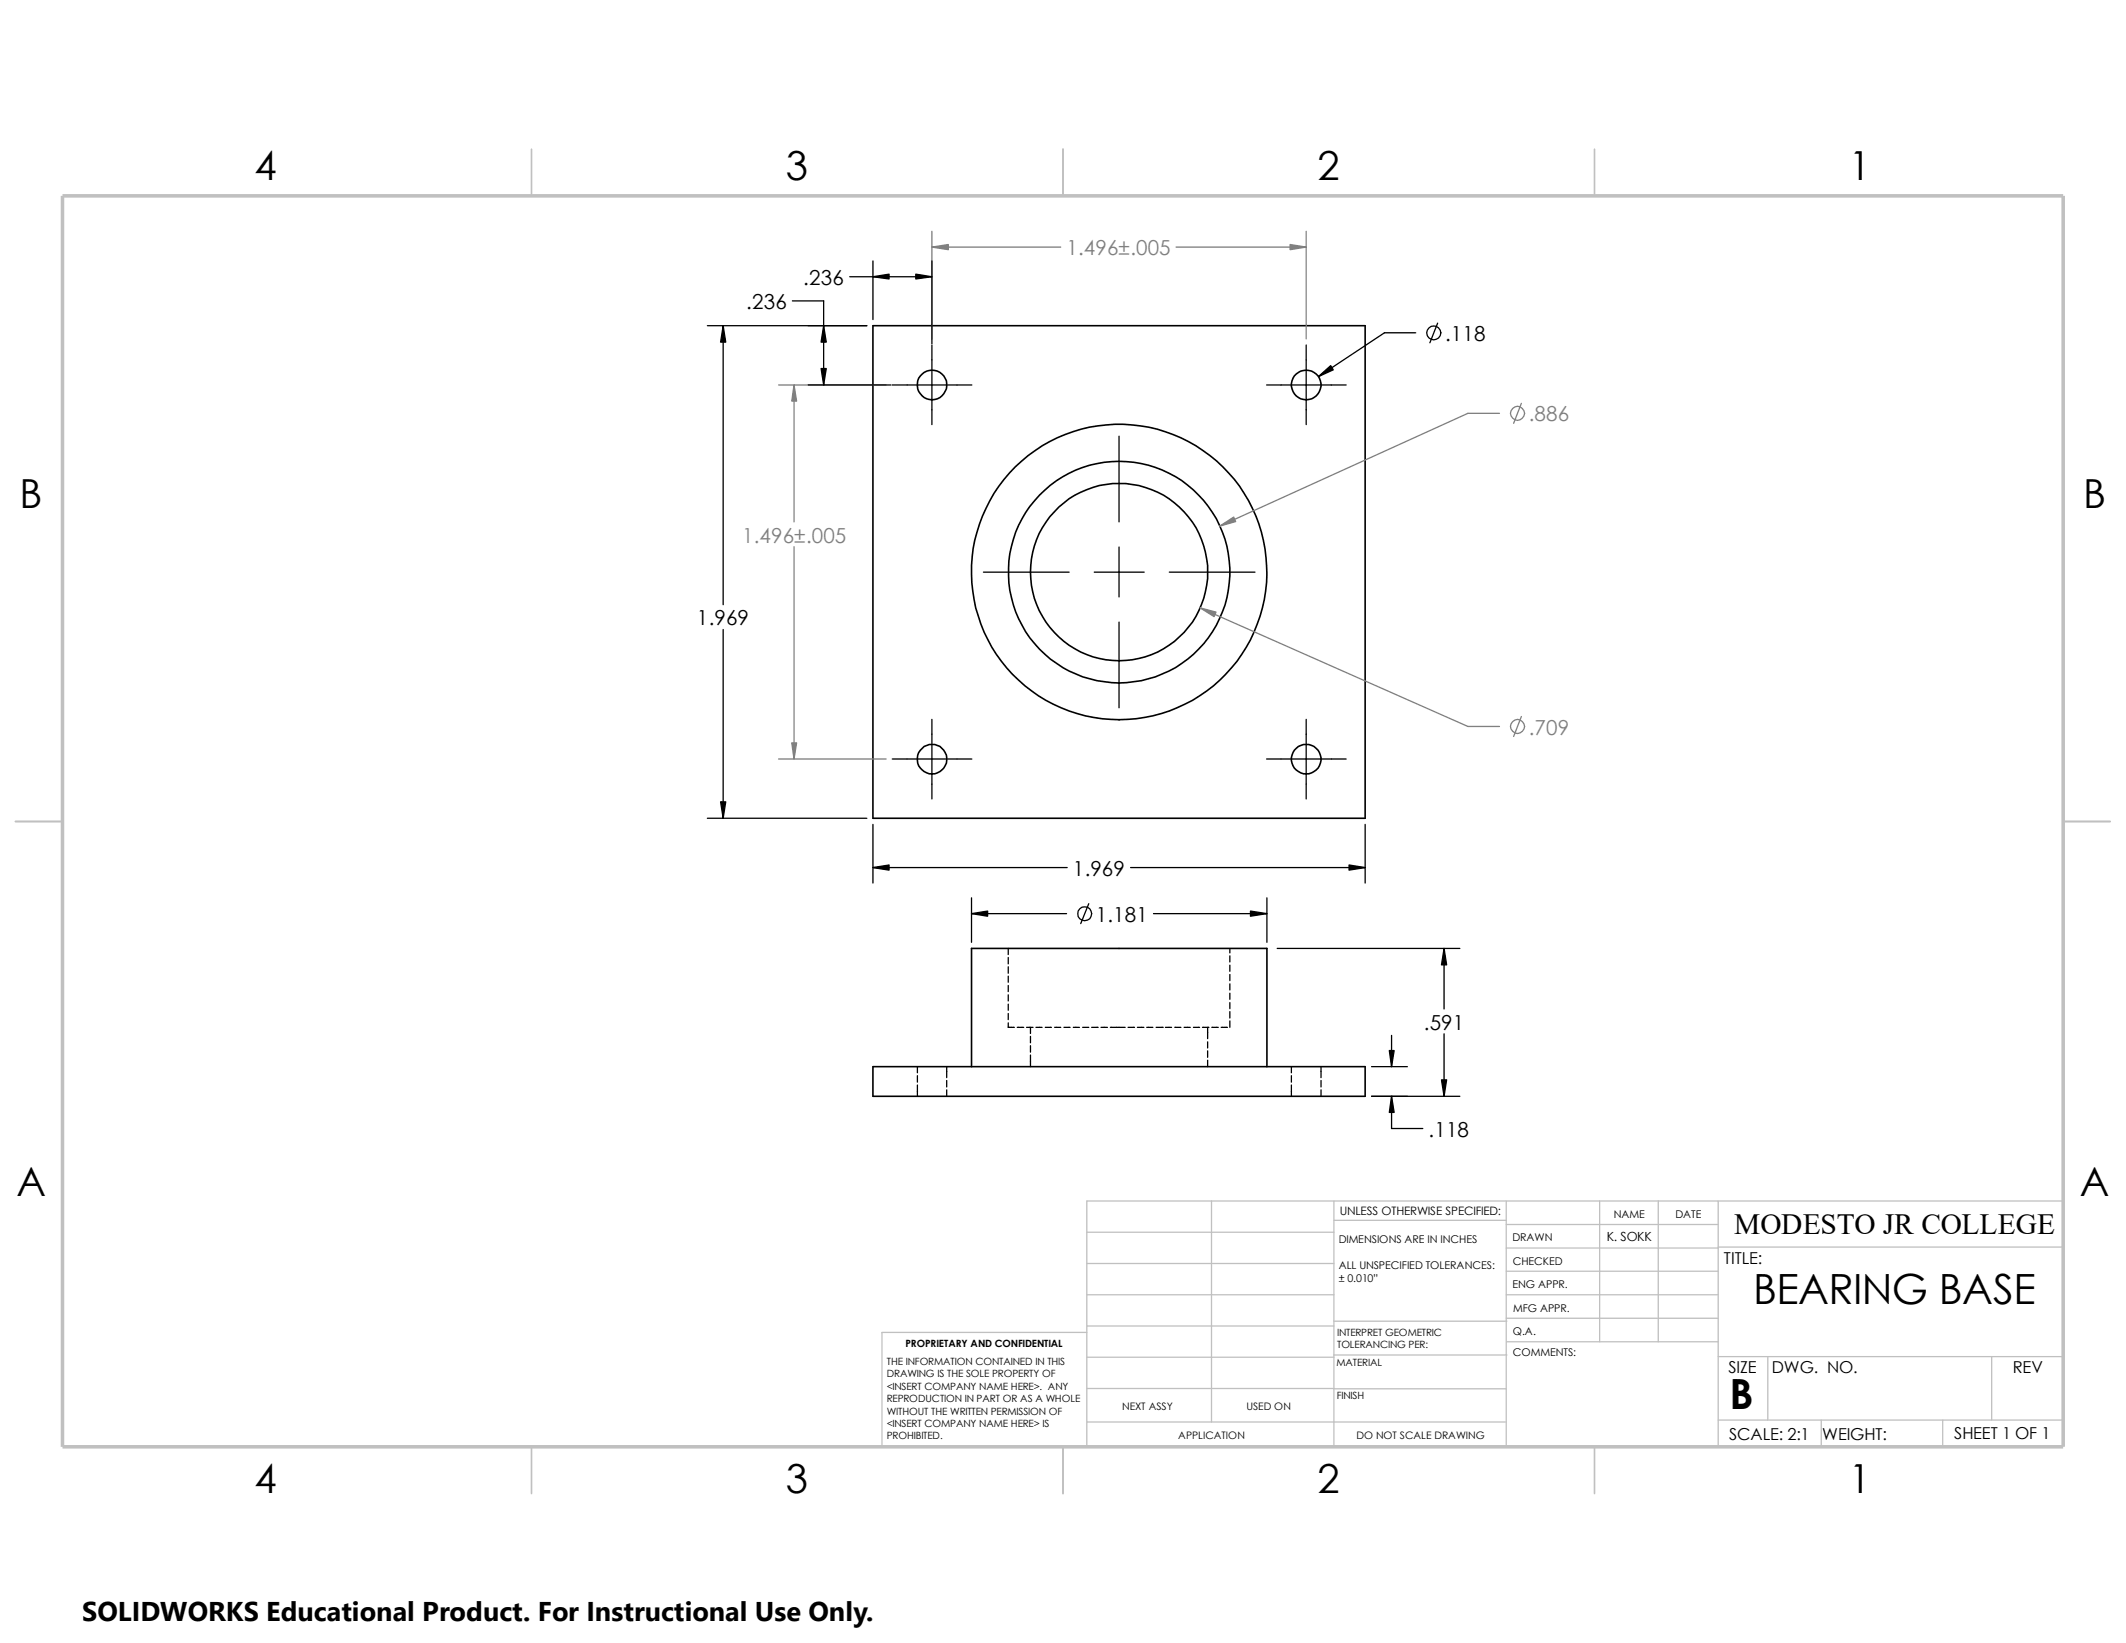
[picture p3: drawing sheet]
<svg xmlns="http://www.w3.org/2000/svg" width="279mm" height="216mm" viewBox="0 0 279 216" stroke-linecap="round" stroke-linejoin="round" font-family="sans-serif">
<g fill="none" stroke="#c0c0c0" stroke-width=".17">
<path d="M159.2 157.8v29.1M175.3 157.8v32.3M198 157.8v32.3M210.2 157.8v18.5M217.9 157.8v18.5M225.8 157.8v32.3M271.1 157.8h-128.3v32.3M142.8 175.1h-26.9v15M142.8 161.9h32.5M142.8 170.1h32.5M142.8 166h32.5M142.8 174.2h32.5"/>
<path d="M142.8 178.4h32.5M175.3 173.6h22.7M175.3 160.4h22.7M175.3 178.1h22.7M198 173.2h27.8M198 170.1h27.8M198 160.9h27.8M198 164h27.8M198 167h27.8M198 176.3h27.8M225.8 163.9h45.3M225.8 178.3h45.3"/>
<path d="M232.3 178.3v8.3M261.7 178.3v8.3M142.8 182.5h32.5M142.8 186.9h55.2M175.3 182.5h22.7M225.8 186.6h45.3M239.4 186.6v3.5M255.3 186.6v3.5"/>
</g>
<path d="M69.8 19.6v6.1M139.7 19.6v6.1M209.5 19.6v6.1M2 107.9h6.2M271.1 107.9h6.2M69.8 190.1v6.2M139.7 190.1v6.2M209.5 190.1v6.2" fill="none" stroke="#c0c0c0" stroke-width=".21"/>
<path d="M8.2 25.7h262.9v164.4h-262.9z" fill="none" stroke="#c0c0c0" stroke-width=".47"/>
<g fill="none" stroke="#000" stroke-width=".17">
<path d="M104.1 39.5h4.1v11.1M111.7 36.4h10.8M114.7 34.3v7.7M122.5 34.3v10.9M93 42.8h20.9M95 42.8v36.7M106.2 50.6h10.9M117.3 50.6h10.4M122.5 45.3v10.5M147.1 57.3v11.3M166.5 50.6h10.4M171.7 45.3v10.5"/>
<path d="M186.1 43.7h-4.2l-8.6 5.8M188.9 42.5l-1 2.5M129.2 75.2h11.3M143.8 75.2h6.6M147.1 71.9v6.5M153.7 75.2h11.2M95 82.7v24.8M117.3 99.7h10.4M122.5 94.5v10.5M147.1 81.7v11.3M166.5 99.7h10.4M171.7 94.5v10.5"/>
<path d="M93 107.5h20.9M114.7 108.3v7.7M114.7 114h25.6M127.7 118v5.8M143.1 118.7l-1.1 2.7M148.6 114h30.8M166.5 118v5.8M179.4 108.3v7.7M127.7 120.1h12.5M132.5 134.4v.6h.8M132.5 124.6v.8M132.5 125.8v.9"/>
<path d="M132.5 127v.9M132.5 128.3v.8M132.5 129.5v.8M132.5 130.7v.8M132.5 132v.8M132.5 133.2v.8M133.7 135h.8M134.9 135h.9M135.4 135v.8M135.4 136.2v.8M135.4 137.4v.9M135.4 138.6v1.6"/>
<path d="M136.1 135h.8M137.4 135h.8M138.6 135h.8M139.8 135h.8M141.1 135h.8M142.3 135h.8M143.5 135h.8M144.7 135h.8M145.9 135h2M148.3 135h.8M149.5 135h.8M150.7 135h.8"/>
<path d="M151.6 120.1h14.9M151.9 135h.8M152.7 135h.1M153.2 135h.8M154.4 135h.8M155.6 135h.8M156.8 135h.8M158 135h.9M158.7 135v1.5M158.7 136.9v.8M158.7 138.1v.8M158.7 139.3v.9"/>
<path d="M159.3 135h.8M160.5 135h.8M161.6 124.6v.6M161.6 125.6v.8M161.6 126.8v.8M161.6 128.1v.8M161.6 129.3v.8M161.6 130.5v.8M161.6 131.7v.8M161.6 132.9v.9M161.6 134.2v.8M167.9 124.6h24"/>
<path d="M182.9 136.1v4.1M189.8 124.6v8M189.8 135.8v8.3M120.6 140.2v.8M120.6 141.4v.8M120.6 142.6v1.5M124.4 140.2v1.4M124.4 142v.8M124.4 143.2v.9M169.7 140.2v.8M169.7 141.4v.8M169.7 142.6v1.5"/>
<path d="M173.6 140.2v1.4M173.6 142v.8M173.6 143.2v.9M180.3 144.1h11.6M180.3 140.2h4.7M182.9 144.1v4.2h4.1"/>
<circle cx="188.4" cy="43.7" r=".92"/>
<circle cx="142.5" cy="120.1" r=".92"/>
</g>
<g fill="none" stroke="#000" stroke-width=".21">
<path d="M114.7 42.8h64.7v64.7h-64.7zM114.7 140.2h64.7v3.9h-64.7zM127.7 140.2v-15.6h38.8v15.6"/>
<circle cx="122.5" cy="50.6" r="1.94"/>
<circle cx="171.7" cy="50.6" r="1.95"/>
<circle cx="147.1" cy="75.2" r="19.4"/>
<circle cx="147.1" cy="75.2" r="14.6"/>
<circle cx="147.1" cy="75.2" r="11.7"/>
<circle cx="122.5" cy="99.8" r="1.93"/>
<circle cx="171.7" cy="99.7" r="1.94"/>
</g>
<g fill="#000" stroke="#000" stroke-width=".17">
<path d="M114.7 36.4l2.1-.4v.7zM120.4 36l2.1 .4-2.1 .3zM95 42.8l.4 2.2h-.7zM107.9 48.4h.7l-.4 2.2zM108.2 42.8l.4 2.2h-.7zM173.3 49.5l1.6-1.5 .3 .6zM94.7 105.4h.7l-.4 2.1zM114.7 114l2.1-.3v.6zM177.3 113.7l2.1 .3-2.1 .3zM127.7 120.1l2.1-.4v.7zM164.3 119.7l2.2 .4-2.2 .3zM189.8 124.6l.3 2.2h-.7z"/>
<path d="M182.9 144.1l.3 2.1h-.6zM182.6 138h.6l-.3 2.2zM189.4 141.9h.7l-.3 2.2z"/>
</g>
<g fill="none" stroke="#808080" stroke-width=".17">
<path d="M122.5 30.4v14.1M122.5 32.5h16.9M154.6 32.5h17.1M171.7 30.4v14.1M102.3 50.6h14.2M104.4 50.6v18M197.1 54.3h-4.2l-32.6 14.8M199.9 53l-1 2.6M104.4 71.8v27.9M157.7 79.9l35.2 15.6h4.2M102.3 99.7h14.2M199.9 94.1l-1 2.7"/>
<circle cx="199.4" cy="54.3" r=".91"/>
<circle cx="199.4" cy="95.5" r=".91"/>
</g>
<g fill="#808080" stroke="#808080" stroke-width=".17">
<path d="M104.1 97.6h.6l-.3 2.1z"/>
<path d="M157.7 79.9l2.1 .5-.2 .6z"/>
<path d="M160.3 69.1l1.8-1.2 .3 .6z"/>
<path d="M104.4 50.6l.3 2.1h-.6z"/>
<path d="M169.5 32.1l2.2 .4-2.2 .3z"/>
<path d="M122.5 32.5l2.1-.4v.7z"/>
</g>
<path d="M10.8 209.2h104.1v6.7h-104.1z" fill="#fff"/>
<g font-size="5.5">
<text x="230.4" y="171.4">BEARING BASE</text>
<text x="227.3" y="185.2">B</text>
</g>
<g font-size="5.3">
<text x="33.4" y="23.7">4</text>
<text x="103.3" y="23.7">3</text>
<text x="173.1" y="23.7">2</text>
<text x="243" y="23.7">1</text>
<text x="2.6" y="66.8">B</text>
<text x="273.8" y="66.8">B</text>
<text x="2.2" y="157.2">A</text>
<text x="273.3" y="157.2">A</text>
<text x="33.4" y="196.2">4</text>
<text x="103.3" y="196.2">3</text>
<text x="173.1" y="196.2">2</text>
<text x="243" y="196.2">1</text>
</g>
<text font-size="3.9" x="227.9" y="162.2">MODESTO JR COLLEGE</text>
<text font-size="3.6" x="10.8" y="213">SOLIDWORKS Educational Product. For Instructional Use Only.</text>
<g font-size="2.7" fill="#808080">
<text x="140.2" y="33.5">1.496±.005</text>
<text x="200.9" y="55.4">.886</text>
<text x="97.5" y="71.3">1.496±.005</text>
<text x="200.9" y="96.5">.709</text>
</g>
<g font-size="2.7">
<text x="98.1" y="40.6">.236</text>
<text x="105.6" y="37.4">.236</text>
<text x="189.9" y="44.8">.118</text>
<text x="91.6" y="82.2">1.969</text>
<text x="141" y="115.1">1.969</text>
<text x="144" y="121.1">1.181</text>
<text x="187.1" y="135.3">.591</text>
<text x="187.7" y="149.4">.118</text>
</g>
<g font-size="2.2">
<text x="226.6" y="166.1">TITLE:</text>
<text x="227.2" y="180.4">SIZE</text>
<text x="232.8" y="180.4">DWG. NO.</text>
<text x="264.5" y="180.5">REV</text>
<text x="227.2" y="189.2">SCALE: 2:1</text>
<text x="239.5" y="189.2">WEIGHT:</text>
<text x="256.8" y="189.1">SHEET 1 OF 1</text>
</g>
<text font-size="1.7" x="211.2" y="163">K. SOKK</text>
<text font-size="1.5" x="176.1" y="159.7">UNLESS OTHERWISE SPECIFIED:</text>
<g font-size="1.4">
<text x="212.1" y="160">NAME</text>
<text x="220.2" y="160.1">DATE</text>
<text x="175.9" y="163.4">DIMENSIONS ARE IN INCHES</text>
<text x="175.9" y="166.8">ALL UNSPECIFIED TOLERANCES:</text>
<text x="198.8" y="163.1">DRAWN</text>
<text x="198.8" y="166.3">CHECKED</text>
<text x="175.9" y="168.5">± 0.010”</text>
<text x="198.8" y="169.3">ENG APPR.</text>
<text x="198.8" y="172.4">MFG APPR.</text>
<text x="198.8" y="178.1">COMMENTS:</text>
<text x="198.8" y="175.4">Q.A.</text>
<text x="147.5" y="185.3">NEXT ASSY</text>
<text x="163.8" y="185.3">USED ON</text>
<text x="154.9" y="189.1">APPLICATION</text>
<text x="178.3" y="189.1">DO NOT SCALE DRAWING</text>
</g>
<g font-size="1.3">
<text x="116.5" y="179.3">THE INFORMATION CONTAINED IN THIS</text>
<text x="119" y="177">PROPRIETARY AND CONFIDENTIAL</text>
<text x="175.6" y="179.5">MATERIAL</text>
<text x="175.7" y="175.5">INTERPRET GEOMETRIC</text>
<text x="175.7" y="177.1">TOLERANCING PER:</text>
<text x="116.5" y="181">DRAWING IS THE SOLE PROPERTY OF</text>
<text x="116.5" y="182.6">&lt;INSERT COMPANY NAME HERE&gt;. ANY</text>
<text x="116.5" y="184.2">REPRODUCTION IN PART OR AS A WHOLE</text>
<text x="116.5" y="185.9">WITHOUT THE WRITTEN PERMISSION OF</text>
<text x="175.7" y="183.9">FINISH</text>
<text x="116.5" y="187.5">&lt;INSERT COMPANY NAME HERE&gt; IS</text>
<text x="116.5" y="189.1">PROHIBITED.</text>
</g>
</svg>
